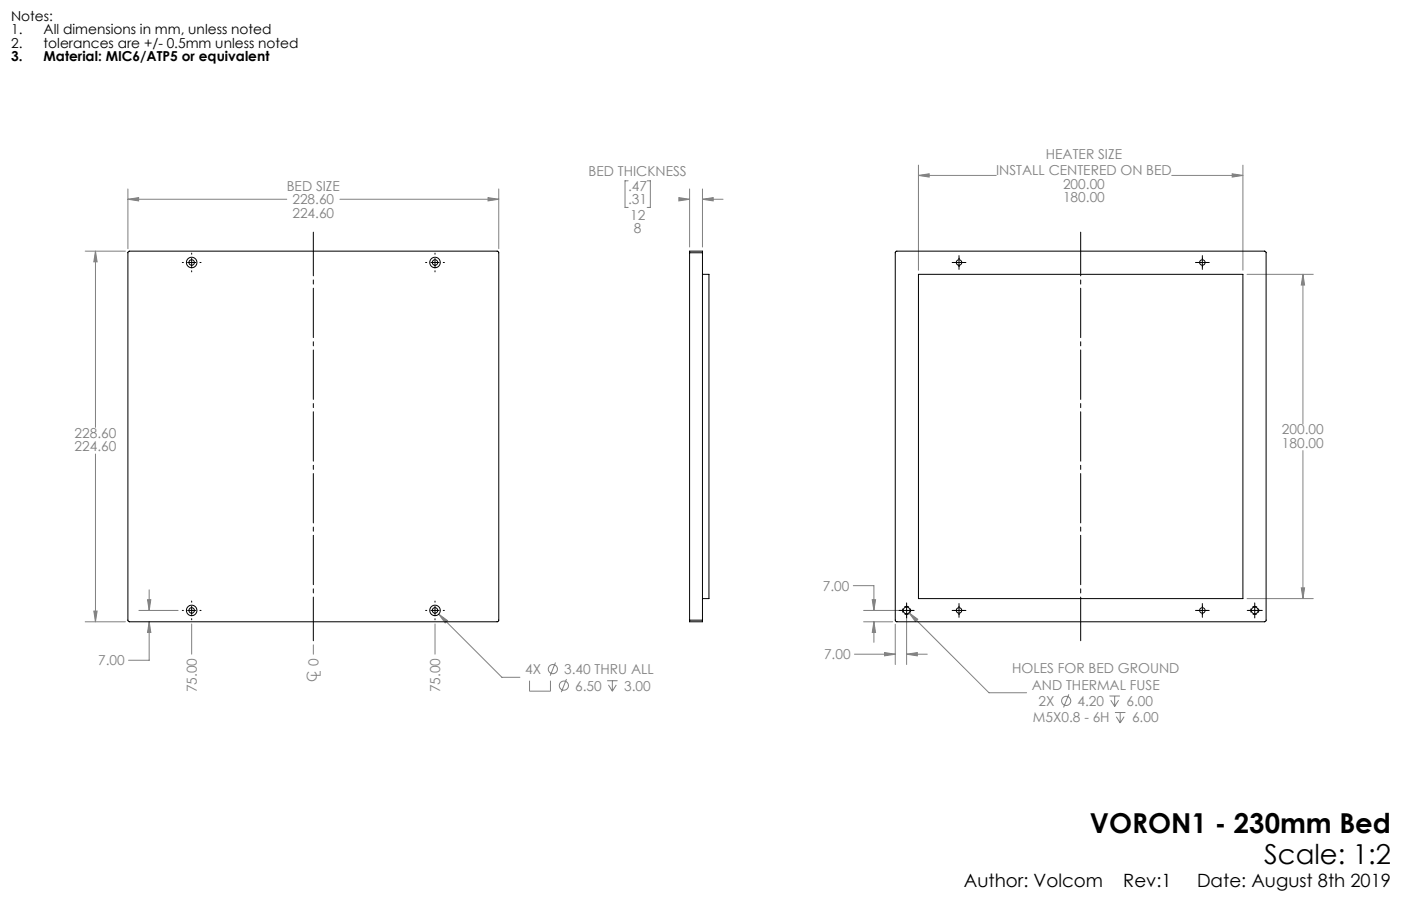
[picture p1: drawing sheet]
<svg xmlns="http://www.w3.org/2000/svg" width="432mm" height="279mm" viewBox="0 0 432 279" stroke-linecap="round" stroke-linejoin="round" font-family="sans-serif">
<g fill="none" stroke="#808080" stroke-width=".31">
<path d="M39.4 58.3v18.4M153.7 58.3v18.4M193.6 55.8h-1v8.2h1M199.5 55.8h.9v8.2h-.9M212.5 58.3v17.9M216.5 58.3v17.9M283.1 54.1l3.3-.5v1zM283.1 50.9v32.4M283.1 54.1h23.9M361.1 54.1h22M379.8 53.6l3.3 .5-3.3 .5zM383.1 50.9v32.4"/>
<path d="M26.2 77.5h12.5M29.4 77.5l.5 3.3h-1zM29.4 77.5v54.3M39.4 61.5l3.3-.6v1.1zM39.4 61.5h49M104.8 61.5h48.9M150.4 60.9l3.3 .6-3.3 .5zM209.2 60.9l3.3 .6-3.3 .5zM212.3 61.5h.2M216.5 61.5l3.3-.6v1.1zM216.5 61.5h6.4M384.3 84.6h20.5"/>
<path d="M401.6 84.6l.5 3.3h-1zM401.6 84.6v46.2M401.6 139v45.6M29.4 140v51.8M26.2 191.8h12.5M28.9 188.4h1l-.5 3.4zM42.8 188.3h12.1M45.5 184.9h1l-.5 3.4zM46 191.8l.5 3.3h-1zM46 191.8v11.8h-6.4M46 181.9v6.4M59.1 192.4v9.4"/>
<path d="M96.6 198.9v2.9M134.1 192.4v9.4M135.2 189.4l2.7 2-.7 .7zM135.2 189.4l19.5 19.5h5.5M263 180.6h6.3v7.7M266.2 188.3h12M266.2 191.8h9M268.8 184.9h1l-.5 3.4zM269.3 191.8l.5 3.3h-1zM269.3 191.8v6.3M275.9 192.5v12.4M279.4 189.5v15.4"/>
<path d="M280.2 189l2.7 2-.8 .7zM280.2 189l24.6 24.6h11.6M384.3 184.6h20.5M401.1 181.3h1l-.5 3.3zM163.2 209.9v3.3h6.5v-3.3M171.2 204.3l-1.6 4.1M174.6 209.4l-1.6 4.1M187.1 209.9h3.2M187.5 211.2l1.2 2M188.7 209.9v3.3M189.9 211.2l-1.2 2M263.4 201.8h12.5"/>
<path d="M272.6 201.2l3.3 .6-3.3 .5zM279.4 201.8l3.3-.6v1.1zM279.4 201.8h6.4M329.4 214.1l-1.6 4.1M341.9 214.6h3.3M342.3 215.9l1.2 2M343.5 214.6v3.3M343.6 219.7h3.3M344.8 215.9l-1.3 2M345.3 219.7v3.3M344 221l1.3 2M346.5 221l-1.2 2"/>
<circle cx="170.4" cy="206.3" r="1.41"/>
<circle cx="173.8" cy="211.4" r="1.41"/>
<circle cx="328.6" cy="216.2" r="1.41"/>
</g>
<path d="M279.4 187a1.25 1.25 0 0 1 1.1 1.8 1.25 1.25 0 0 1-2.1 .2 1.25 1.25 0 0 1 .9-2h.1M386.7 187a1.25 1.25 0 0 1 1.1 1.8 1.25 1.25 0 0 1-2.1 .2 1.25 1.25 0 0 1 .9-2h.1" fill="none" stroke="#000" stroke-width=".31" stroke-dasharray="1.3 .6" stroke-dashoffset=".5" stroke-linecap="butt"/>
<path d="M333.1 71.6v126M96.6 197.6v-126" fill="none" stroke="#000" stroke-width=".31" stroke-dasharray="15.2 1.3 1.3 1.3" stroke-dashoffset="1.8"/>
<g fill="none" stroke="#000" stroke-width=".31">
<path d="M59.1 78.1v.3M59.1 79.7v2.5M134.1 78.1v.3M134.1 79.7v2.5M295.6 78.8v4.3M370.6 78.8v4.3M56.2 81h.3M57.8 81h2.5M59.1 83.5v.3M61.6 81h.4M131.2 81h.3M132.8 81h2.5"/>
<path d="M134.1 83.5v.3M136.6 81h.4M293.5 81h4.2M368.5 81h4.2M56.2 188.3h.3M57.8 188.3h2.5M59.1 185.4v.3M59.1 187v2.5M59.1 190.8v.3M61.6 188.3h.4M131.2 188.3h.3M132.8 188.3h2.5"/>
<path d="M134.1 185.4v.3M134.1 187v2.5M134.1 190.8v.3M136.6 188.3h.4M277.1 188.3h4.6M279.4 185.9v4.7M293.5 188.3h4.2M295.6 186.1v4.3M368.5 188.3h4.2M370.6 186.1v4.3M384.4 188.3h4.6M386.7 185.9v4.7"/>
</g>
<path d="M135.2 189.4l2 2.7 .7-.7zM45.5 184.9h1l-.5 3.4zM46 191.8l.5 3.3h-1zM150.4 60.9l3.3 .6-3.3 .5zM39.4 61.5l3.3-.6v1.1zM28.9 188.4h1l-.5 3.4zM29.4 77.5l.5 3.3h-1zM209.2 60.9l3.3 .6-3.3 .5zM216.5 61.5l3.3-.6v1.1zM269.3 191.8l.5 3.3h-1zM268.8 184.9h1l-.5 3.4zM272.6 201.2l3.3 .6-3.3 .5zM279.4 201.8l3.3-.6v1.1zM280.2 189l1.9 2.7 .8-.7zM283.1 54.1l3.3-.5v1zM379.8 53.6l3.3 .5-3.3 .5zM401.6 84.6l.5 3.3h-1zM401.1 181.3h1l-.5 3.3z" fill="#808080"/>
<g fill="none" stroke="#000" stroke-width=".31">
<path d="M39.6 77.6h114v114h-114zM212.5 78v-.5h4v.5M212.5 78v113.3M212.5 78h4M216.5 78v113.3M276.1 77.6h114v114h-114zM216.5 84.6h2v100h-2M283.1 84.6h100v100h-100zM212.5 191.3v.5h4v-.5M212.5 191.3h4"/>
<circle cx="59.1" cy="81" r=".85"/>
<circle cx="59.1" cy="81" r="1.62"/>
<circle cx="134.1" cy="81" r="1.62"/>
<circle cx="134.1" cy="81" r=".85"/>
<circle cx="295.6" cy="81" r=".85"/>
<circle cx="370.6" cy="81" r=".85"/>
<circle cx="59.1" cy="188.3" r=".85"/>
<circle cx="59.1" cy="188.3" r="1.63"/>
<circle cx="134.1" cy="188.3" r="1.63"/>
<circle cx="134.1" cy="188.3" r=".85"/>
<circle cx="279.4" cy="188.3" r="1.05"/>
<circle cx="295.6" cy="188.3" r=".85"/>
<circle cx="370.6" cy="188.3" r=".85"/>
<circle cx="386.7" cy="188.3" r="1.05"/>
</g>
<g font-size="8.5">
<text x="335.9" y="256.9">VORON1 - 230mm Bed</text>
<text x="389.6" y="266.4">Scale: 1:2</text>
</g>
<g font-size="5.6">
<text x="297.1" y="273.7">Author: Volcom</text>
<text x="346.2" y="273.7">Rev:1</text>
<text x="368.9" y="273.7">Date: August 8th 2019</text>
</g>
<g font-size="4.2">
<text x="3.4" y="6.3">Notes:</text>
<text x="3.4" y="10.5">1.</text>
<text x="13.4" y="10.5">All dimensions in mm, unless noted</text>
<text x="3.4" y="14.7">2.</text>
<text x="13.4" y="14.7">tolerances are +/- 0.5mm unless noted</text>
<text x="3.4" y="18.8">3.</text>
<text x="13.4" y="18.8">Material: MIC6/ATP5 or equivalent</text>
</g>
<g font-size="4.2" fill="#808080">
<text x="322.3" y="49.1">HEATER SIZE</text>
<text x="88.4" y="58.9">BED SIZE</text>
<text x="181.4" y="54.2">BED THICKNESS</text>
<text x="193.6" y="58.9">.47</text>
<text x="307" y="54.1">INSTALL CENTERED ON BED</text>
<text x="327.6" y="58.2">200.00</text>
<text x="90.1" y="63.1">228.60</text>
<text x="193.6" y="63.1">.31</text>
<text x="327.6" y="62.3">180.00</text>
<text x="90.1" y="67.2">224.60</text>
<text x="194.2" y="67.8">12</text>
<text x="195.4" y="71.9">8</text>
<text x="23" y="135">228.60</text>
<text x="395.1" y="133.9">200.00</text>
<text x="23" y="139.1">224.60</text>
<text x="395.1" y="138">180.00</text>
<text x="253.6" y="182.2">7.00</text>
<text x="254" y="203.4">7.00</text>
<text x="30.2" y="205.2">7.00</text>
<text x="98.9" y="208.8" transform="rotate(-90 98.9 208.8)">L 0</text>
<text x="161.8" y="207.9">4X</text>
<text x="173.9" y="207.9">3.40 THRU ALL</text>
<text x="312" y="207.6">HOLES FOR BED GROUND</text>
<text x="60.7" y="213.5" transform="rotate(-90 60.7 213.5)">75.00</text>
<text x="97.7" y="210.4" transform="rotate(-90 97.7 210.4)">C</text>
<text x="135.7" y="213.5" transform="rotate(-90 135.7 213.5)">75.00</text>
<text x="177.3" y="213">6.50</text>
<text x="192.4" y="213">3.00</text>
<text x="318" y="212.7">AND THERMAL FUSE</text>
<text x="320" y="217.7">2X</text>
<text x="332.1" y="217.7">4.20</text>
<text x="347.2" y="217.7">6.00</text>
<text x="318.3" y="222.8">M5X0.8 - 6H</text>
<text x="348.9" y="222.8">6.00</text>
</g>
</svg>
